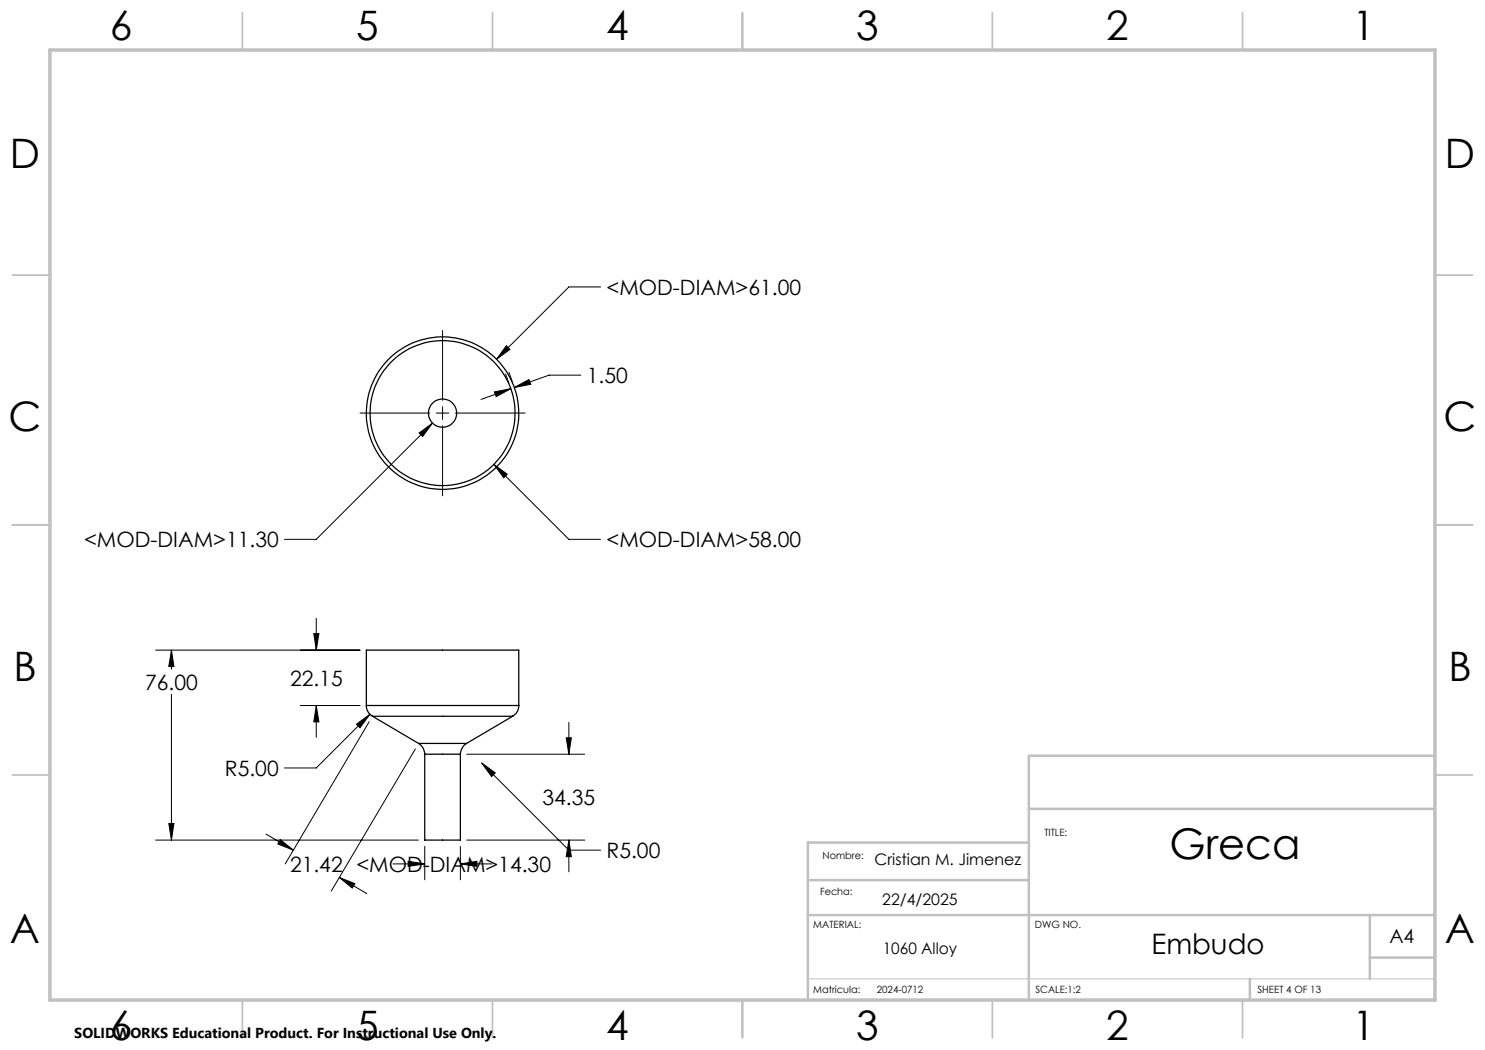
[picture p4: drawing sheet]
<svg xmlns="http://www.w3.org/2000/svg" width="297mm" height="210mm" viewBox="0 0 297 210" stroke-linecap="round" stroke-linejoin="round" font-family="sans-serif">
<g fill="none" stroke="#000" stroke-width=".25">
<path d="M73.3 141.1a2.44 2.44 0 0 0 1.2 2.2M73.3 141.1v-11.1h30.5v11.1M73.3 141.1h30.5M74.5 143.3h28M74.5 143.3l9.2 5.4M83.7 148.7a2.65 2.65 0 0 1 1.2 2.1M83.7 148.7h9.6M84.9 150.8v17.2h7.2v-17.2M84.9 150.8h7.2M93.3 148.7a2.65 2.65 0 0 0-1.2 2.1M102.5 143.3l-9.2 5.4M103.8 141.1a2.44 2.44 0 0 1-1.3 2.2"/>
<circle cx="88.5" cy="82.6" r="2.82"/>
<circle cx="88.5" cy="82.6" r="15.2"/>
<circle cx="88.5" cy="82.6" r="14.5"/>
</g>
<g fill="none" stroke="#000" stroke-width=".2">
<path d="M120.1 57.4h-6.3l-14.5 14.5M88.5 66.1v14M98.9 78.4l3.3-.7-3 1.6zM101.1 74.8l.6 1.7M101.3 69.1l.7 .8-2.7 2zM101.8 74.5l.6 1.8M102.2 77.7l-6 2.2M102.9 77.5l2.9-1.6 .4 1zM116.2 75h-6.4l-6.9 2.5M72 82.6h14M83.8 86.6l2.7-2-2 2.7zM86.5 84.6l-23.2 23.3h-6.4"/>
<path d="M87.2 82.6h2.6M88.5 81.3v2.6M88.5 85.2v14M91.1 82.6h13.9M98.8 92.9l2.7 2-.7 .7zM98.8 92.9l15 15h6.3M31.1 130h40.9M34.3 130l.5 3.3h-1zM34.3 130v3.8M34.3 138.9v29.1M62.8 126.7h1l-.5 3.3zM63.3 123.7v6.3"/>
<path d="M60.1 141.1h11.9M63.3 141.1l.5 3.3h-1zM63.3 141.1v6.4M71.3 144.8l2.7-1.9-2 2.6zM73.8 144.3l-16.8 28.5M74 142.9l-10.7 10.7h-6.4M83.1 149.8l-16.8 28.4M93.3 150.8h23.6M96.3 152.6l2.8 2-.8 .7zM96.3 152.6l17.5 17.4h6.3M113.2 147.6h1.1l-.5 3.2zM113.8 144.5v6.3"/>
<path d="M31.1 168h52.6M33.8 164.7h1l-.5 3.3zM53.2 166.8l5.5 3.2M56.1 167.9l2.6 2.1-3.1-1.2zM67.9 175.5l3.1 1.2-.6 .9zM67.9 175.5l5.4 3.2M78.6 172.8h6.3M81.6 172.3l3.3 .5-3.3 .5zM84.9 169.3v6.7M92.1 172.8l3.3-.5v1zM92.1 169.3v6.7M92.1 172.8h6.3"/>
<path d="M93.3 168h23.6M113.8 168l.5 3.3h-1.1zM113.8 168v6.4"/>
</g>
<path d="M161.6 195.8h125.4" fill="none" stroke="#c0c0c0" stroke-width=".2"/>
<g fill="none" stroke="#c0c0c0" stroke-width=".35">
<path d="M48.5 2.5v7.5M98.5 2.5v7.5M148.5 2.5v7.5M198.5 2.5v7.5M248.5 2.5v7.5M2.5 55h7.5M287 55h7.5M2.5 105h7.5M287 105h7.5M2.5 155h7.5M287 155h7.5M48.5 200v7.5"/>
<path d="M98.5 200v7.5M148.5 200v7.5M198.5 200v7.5M248.5 200v7.5"/>
</g>
<path d="M287 151.2h-81.2v48.8M161.6 176h44.2M205.8 161.8h81.2M205.8 168.5h-44.2v31.5M161.6 183h125.4M250 195.8v4.2M274 183v12.8M274 191.5h13" fill="none" stroke="#c0c0c0" stroke-width=".5"/>
<path d="M10 10h277v190h-277z" fill="none" stroke="#c0c0c0" stroke-width=".7"/>
<path d="M33.8 164.7h1l-.5 3.3zM34.3 130l.5 3.3h-1zM62.8 126.7h1l-.5 3.3zM63.3 141.1l.5 3.3h-1zM71.3 144.8l.7 .7 2-2.6zM56.1 167.9l2.6 2.1-3.1-1.2zM67.9 175.5l3.1 1.2-.6 .9zM96.3 152.6l2 2.7 .8-.7zM113.8 168l.5 3.3h-1.1zM113.2 147.6h1.1l-.5 3.2zM92.1 172.8l3.3-.5v1zM81.6 172.3l3.3 .5-3.3 .5zM98.9 78.4l3.3-.7-3 1.6zM102.9 77.5l2.9-1.6 .4 1zM98.8 92.9l2 2.7 .7-.7zM101.3 69.1l-2 2.8 2.7-2zM83.8 86.6l.7 .7 2-2.7z" fill="#000"/>
<text font-size="8.5" x="233.9" y="171.8">Greca</text>
<g font-size="8.1">
<text x="22" y="8">6</text>
<text x="71.2" y="8">5</text>
<text x="121.2" y="8">4</text>
<text x="171.2" y="8">3</text>
<text x="221.2" y="8">2</text>
<text x="270.5" y="8">1</text>
<text x="2" y="33.6">D</text>
<text x="289" y="33.6">D</text>
<text x="1.7" y="86.1">C</text>
<text x="288.7" y="86.1">C</text>
<text x="2.7" y="136.1">B</text>
<text x="289.7" y="136.1">B</text>
<text x="2" y="188.6">A</text>
<text x="289" y="188.6">A</text>
<text x="22" y="208">6</text>
<text x="71.2" y="208">5</text>
<text x="121.2" y="208">4</text>
<text x="171.2" y="208">3</text>
<text x="221.2" y="208">2</text>
<text x="270.5" y="208">1</text>
</g>
<text font-size="5.6" x="230.3" y="190.9">Embudo</text>
<g font-size="4.2">
<text x="121.3" y="59">&lt;MOD-DIAM&gt;61.00</text>
<text x="117.4" y="76.6">1.50</text>
<text x="16.8" y="109.5">&lt;MOD-DIAM&gt;11.30</text>
<text x="121.3" y="109.5">&lt;MOD-DIAM&gt;58.00</text>
<text x="29" y="137.9">76.00</text>
<text x="58" y="137.1">22.15</text>
<text x="45" y="155.2">R5.00</text>
<text x="108.5" y="161">34.35</text>
<text x="121.3" y="171.6">R5.00</text>
<text x="58" y="174.4">21.42 &lt;MOD-DIAM&gt;14.30</text>
</g>
<text font-size="3.9" x="277.9" y="188.5">A4</text>
<g font-size="3.2">
<text x="174.9" y="173.1">Cristian M. Jimenez</text>
<text x="176.4" y="181">22/4/2025</text>
<text x="176.5" y="190.9">1060 Alloy</text>
</g>
<text font-size="2.9" x="14.9" y="207.6">SOLIDWORKS Educational Product. For Instructional Use Only.</text>
<g font-size="2">
<text x="208.9" y="167.3">TITLE:</text>
<text x="164.5" y="171.8">Nombre:</text>
<text x="164" y="179">Fecha:</text>
<text x="162.6" y="185.5">MATERIAL:</text>
<text x="207" y="185.5">DWG NO.</text>
<text x="162.6" y="198.5">Matricula:</text>
<text x="175.4" y="198.5">2024-0712</text>
<text x="207.1" y="198.6">SCALE:1:2</text>
<text x="251.5" y="198.6">SHEET 4 OF 13</text>
</g>
</svg>
